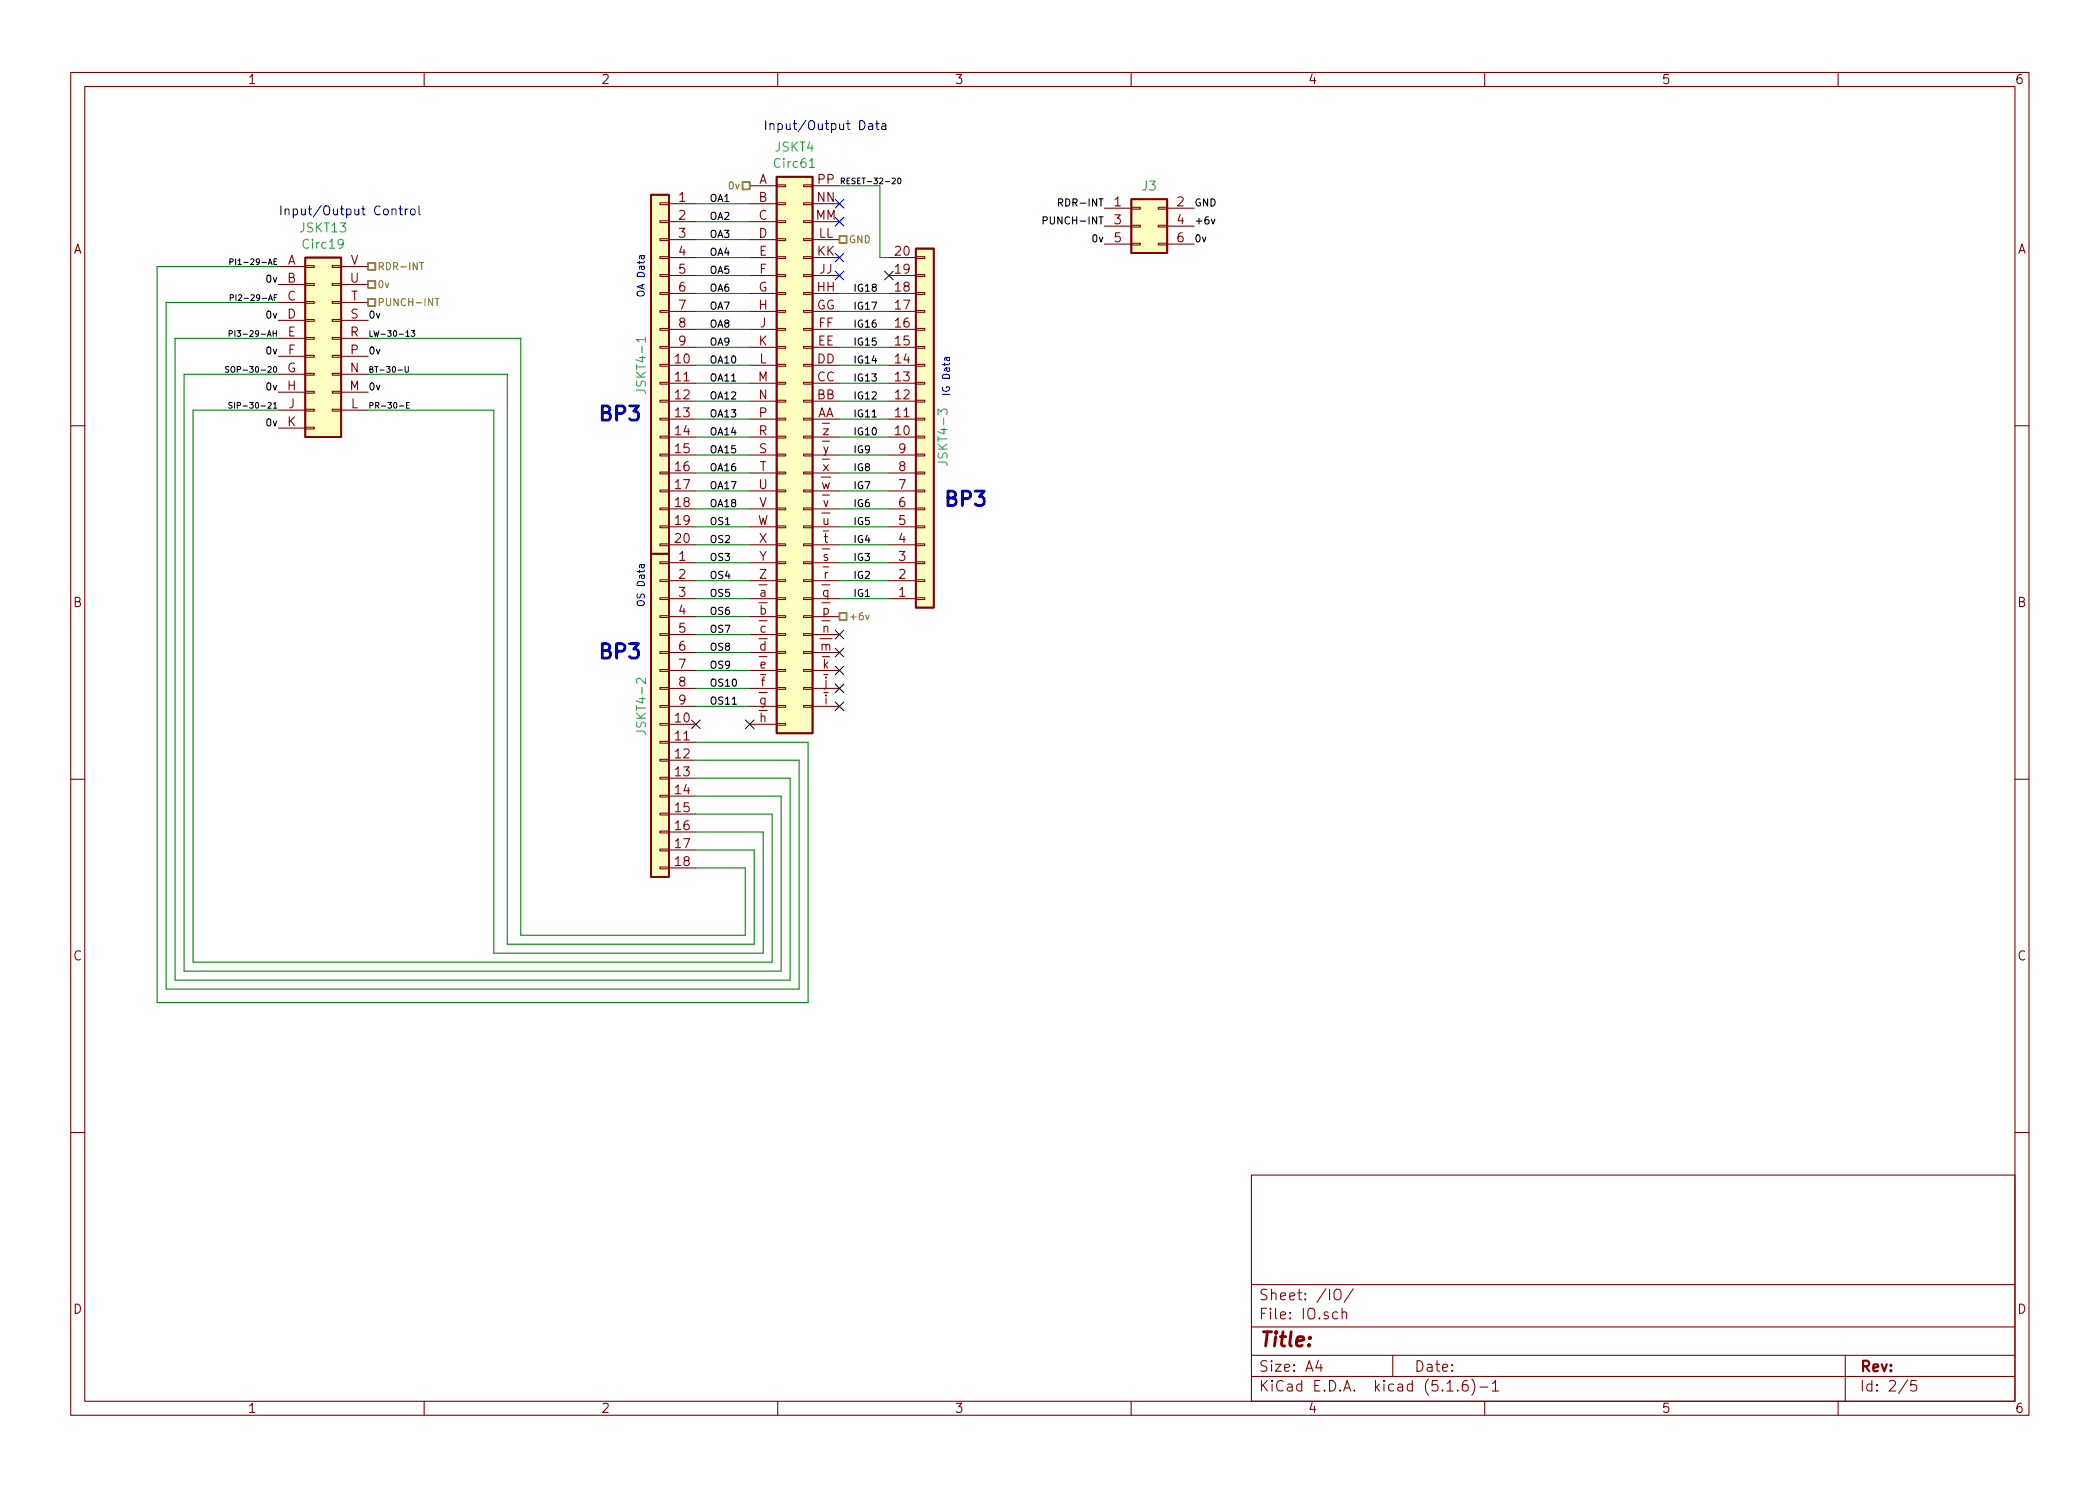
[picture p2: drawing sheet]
EESchema Schematic File Version 4
EELAYER 30 0
EELAYER END
$Descr A4 11693 8268
encoding utf-8
Sheet 2 5
Title ""
Date ""
Rev ""
Comp ""
Comment1 ""
Comment2 ""
Comment3 ""
Comment4 ""
$EndDescr
$Comp
L Sockets-rescue:Circ19-LSA JSKT?
U 1 1
P 1550 1475
AR Path="/5F2F89C4" Ref="JSKT?"  Part="1" 
AR Path="/5F2F538B/5F2F89C4" Ref="JSKT13"  Part="1" 
F 0 "JSKT13" H 1800 1692 50  0000 C CNN
F 1 "Circ19" H 1800 1601 50  0000 C CNN
F 2 "ELLIOTT:MC19" H 1750 -25 50  0001 C CNN
F 3 "~" H 1750 -25 50  0001 C CNN
	1    1550 1475
	1    0    0    -1  
$EndComp
Text Notes 1550 1200 0    50   ~ 0
Input/Output Control
Text Label 1550 1575 2    40   ~ 0
0v
Text Label 1550 1775 2    40   ~ 0
0v
Text Label 1550 1975 2    40   ~ 0
0v
Text Label 1550 2175 2    40   ~ 0
0v
Text Label 1550 2375 2    40   ~ 0
0v
Text Label 2050 2175 0    40   ~ 0
0v
Text Label 2050 1975 0    40   ~ 0
0v
Text Label 2050 1775 0    40   ~ 0
0v
$Comp
L Connector_Generic:Conn_01x20 JSKT4-?
U 1 1
P 3675 2025
AR Path="/5F301144" Ref="JSKT4-?"  Part="1" 
AR Path="/5F2F538B/5F301144" Ref="JSKT4-1"  Part="1" 
F 0 "JSKT4-1" V 3775 2025 50  0000 C CNN
F 1 "~" H 3595 3051 50  0000 C CNN
F 2 "Connector_IDC:IDC-Header_2x10_P2.54mm_Vertical" H 3675 2025 50  0001 C CNN
F 3 "~" H 3675 2025 50  0001 C CNN
	1    3675 2025
	-1   0    0    -1  
$EndComp
NoConn ~ 4175 4025
NoConn ~ 4675 3925
NoConn ~ 4675 3825
NoConn ~ 4675 3725
NoConn ~ 4675 3625
NoConn ~ 4675 3525
NoConn ~ 4675 1525
NoConn ~ 4675 1425
NoConn ~ 4675 1225
NoConn ~ 4675 1125
$Comp
L Sockets-rescue:Circ61-LSA JSKT?
U 1 1
P 4175 1025
AR Path="/5F301156" Ref="JSKT?"  Part="1" 
AR Path="/5F2F538B/5F301156" Ref="JSKT4"  Part="1" 
F 0 "JSKT4" H 4425 1242 50  0000 C CNN
F 1 "Circ61" H 4425 1151 50  0000 C CNN
F 2 "ELLIOTT:MC61" H 4375 -475 50  0001 C CNN
F 3 "~" H 4375 -475 50  0001 C CNN
	1    4175 1025
	1    0    0    -1  
$EndComp
Text Notes 4250 725  0    50   ~ 0
Input/Output Data
$Comp
L Connector_Generic:Conn_01x20 JSKT4-?
U 1 1
P 5150 2425
AR Path="/5F30115F" Ref="JSKT4-?"  Part="1" 
AR Path="/5F2F538B/5F30115F" Ref="JSKT4-3"  Part="1" 
F 0 "JSKT4-3" V 5250 2425 50  0000 C CNN
F 1 "~" H 5070 3451 50  0000 C CNN
F 2 "Connector_IDC:IDC-Header_2x10_P2.54mm_Vertical" H 5150 2425 50  0001 C CNN
F 3 "~" H 5150 2425 50  0001 C CNN
	1    5150 2425
	1    0    0    1   
$EndComp
$Comp
L Sockets-rescue:Conn_01x18-Connector_Generic JSKT4-?
U 1 1
P 3675 3925
AR Path="/5F301165" Ref="JSKT4-?"  Part="1" 
AR Path="/5F2F538B/5F301165" Ref="JSKT4-2"  Part="1" 
F 0 "JSKT4-2" V 3775 3925 50  0000 C CNN
F 1 "~" H 3595 4951 50  0000 C CNN
F 2 "Connector_IDC:IDC-Header_2x10_P2.54mm_Vertical" H 3675 3925 50  0001 C CNN
F 3 "~" H 3675 3925 50  0001 C CNN
	1    3675 3925
	-1   0    0    -1  
$EndComp
NoConn ~ 3875 4025
Text Notes 3600 1650 1    40   ~ 0
OA Data
Text Notes 5300 2200 1    40   ~ 0
IG Data
Text Notes 3600 3375 1    40   ~ 0
OS Data
Text Notes 3325 2350 0    80   ~ 16
BP3
Text Notes 3325 3675 0    80   ~ 16
BP3
Text Notes 5250 2825 0    80   ~ 16
BP3
Text HLabel 4675 1325 2    40   UnSpc ~ 0
GND
Text HLabel 4175 1025 0    40   UnSpc ~ 0
0v
Text HLabel 4675 3425 2    40   UnSpc ~ 0
+6v
Text HLabel 2050 1475 2    40   UnSpc ~ 0
RDR-INT
Text HLabel 2050 1675 2    40   UnSpc ~ 0
PUNCH-INT
Wire Wire Line
	3875 1125 4175 1125
Wire Wire Line
	4175 1225 3875 1225
Wire Wire Line
	3875 1325 4175 1325
Wire Wire Line
	3875 1425 4175 1425
Wire Wire Line
	4175 1525 3875 1525
Wire Wire Line
	3875 1625 4175 1625
Wire Wire Line
	4175 1725 3875 1725
Wire Wire Line
	3875 1825 4175 1825
Wire Wire Line
	4175 1925 3875 1925
Wire Wire Line
	3875 2025 4175 2025
Wire Wire Line
	3875 2125 4175 2125
Wire Wire Line
	4175 2225 3875 2225
Wire Wire Line
	3875 2325 4175 2325
Wire Wire Line
	4175 2425 3875 2425
Wire Wire Line
	3875 2525 4175 2525
Wire Wire Line
	4175 2625 3875 2625
Wire Wire Line
	3875 2725 4175 2725
Wire Wire Line
	4175 2825 3875 2825
Text Label 3950 1125 0    40   ~ 0
OA1
Text Label 3950 1225 0    40   ~ 0
OA2
Text Label 3950 1325 0    40   ~ 0
OA3
Text Label 3950 1425 0    40   ~ 0
OA4
Text Label 3950 1525 0    40   ~ 0
OA5
Text Label 3950 1625 0    40   ~ 0
OA6
Text Label 3950 1725 0    40   ~ 0
OA7
Text Label 3950 1825 0    40   ~ 0
OA8
Text Label 3950 1925 0    40   ~ 0
OA9
Text Label 3950 2025 0    40   ~ 0
OA10
Text Label 3950 2125 0    40   ~ 0
OA11
Text Label 3950 2225 0    40   ~ 0
OA12
Text Label 3950 2325 0    40   ~ 0
OA13
Text Label 3950 2425 0    40   ~ 0
OA14
Text Label 3950 2525 0    40   ~ 0
OA15
Text Label 3950 2625 0    40   ~ 0
OA16
Text Label 3950 2725 0    40   ~ 0
OA17
Text Label 3950 2825 0    40   ~ 0
OA18
Wire Wire Line
	3875 2925 4175 2925
Wire Wire Line
	3875 3025 4175 3025
Wire Wire Line
	3875 3125 4175 3125
Wire Wire Line
	3875 3225 4175 3225
Wire Wire Line
	3875 3325 4175 3325
Wire Wire Line
	3875 3425 4175 3425
Wire Wire Line
	3875 3525 4175 3525
Wire Wire Line
	3875 3625 4175 3625
Wire Wire Line
	3875 3725 4175 3725
Wire Wire Line
	3875 3825 4175 3825
Wire Wire Line
	3875 3925 4175 3925
Text Label 3950 2925 0    40   ~ 0
OS1
Text Label 3950 3025 0    40   ~ 0
OS2
Text Label 3950 3125 0    40   ~ 0
OS3
Text Label 3950 3225 0    40   ~ 0
OS4
Text Label 3950 3325 0    40   ~ 0
OS5
Text Label 3950 3425 0    40   ~ 0
OS6
Text Label 3950 3525 0    40   ~ 0
OS7~
Text Label 3950 3625 0    40   ~ 0
OS8
Text Label 3950 3725 0    40   ~ 0
OS9
Text Label 3950 3825 0    40   ~ 0
OS10
Text Label 3950 3925 0    40   ~ 0
OS11
Text Label 4675 1025 0    32   ~ 0
RESET-32-20
Wire Wire Line
	4675 1025 4900 1025
Wire Wire Line
	4900 1025 4900 1425
Wire Wire Line
	4900 1425 4950 1425
Text Label 2050 1875 0    32   ~ 0
LW-30-13
Text Label 2050 2075 0    32   ~ 0
BT-30-U
Text Label 2050 2275 0    32   ~ 0
PR-30-E
Text HLabel 2050 1575 2    40   UnSpc ~ 0
0v
Wire Wire Line
	4950 3325 4675 3325
Wire Wire Line
	4675 3225 4950 3225
Wire Wire Line
	4950 3125 4675 3125
Wire Wire Line
	4675 3025 4950 3025
Wire Wire Line
	4950 2925 4675 2925
Wire Wire Line
	4675 2825 4950 2825
Wire Wire Line
	4950 2725 4675 2725
Wire Wire Line
	4675 2625 4950 2625
Wire Wire Line
	4950 2525 4675 2525
Wire Wire Line
	4675 2425 4950 2425
Wire Wire Line
	4950 2325 4675 2325
Wire Wire Line
	4675 2225 4950 2225
Wire Wire Line
	4950 2125 4675 2125
Wire Wire Line
	4675 2025 4950 2025
Wire Wire Line
	4950 1925 4675 1925
Wire Wire Line
	4675 1825 4950 1825
Wire Wire Line
	4950 1725 4675 1725
Wire Wire Line
	4675 1625 4950 1625
Text Label 4750 3325 0    40   ~ 0
IG1
Text Label 4750 3225 0    40   ~ 0
IG2
Text Label 4750 3125 0    40   ~ 0
IG3
Text Label 4750 3025 0    40   ~ 0
IG4
Text Label 4750 2925 0    40   ~ 0
IG5
Text Label 4750 2825 0    40   ~ 0
IG6
Text Label 4750 2725 0    40   ~ 0
IG7
Text Label 4750 2625 0    40   ~ 0
IG8
Text Label 4750 2525 0    40   ~ 0
IG9
Text Label 4750 2425 0    40   ~ 0
IG10
Text Label 4750 2325 0    40   ~ 0
IG11
Text Label 4750 2225 0    40   ~ 0
IG12
Text Label 4750 2125 0    40   ~ 0
IG13
Text Label 4750 2025 0    40   ~ 0
IG14
Text Label 4750 1925 0    40   ~ 0
IG15
Text Label 4750 1825 0    40   ~ 0
IG16
Text Label 4750 1725 0    40   ~ 0
IG17
Text Label 4750 1625 0    40   ~ 0
IG18
NoConn ~ 4950 1525
Wire Wire Line
	4250 4625 4250 5300
Wire Wire Line
	4250 5300 2750 5300
Wire Wire Line
	2750 5300 2750 2275
Wire Wire Line
	4200 4725 4200 5250
Wire Wire Line
	4200 5250 2825 5250
Wire Wire Line
	2825 5250 2825 2075
Wire Wire Line
	2750 2275 2050 2275
Wire Wire Line
	2825 2075 2050 2075
Wire Wire Line
	4150 4825 4150 5200
Wire Wire Line
	4150 5200 2900 5200
Wire Wire Line
	2900 5200 2900 1875
Wire Wire Line
	2900 1875 2050 1875
Wire Wire Line
	4150 4825 3875 4825
Wire Wire Line
	4200 4725 3875 4725
Wire Wire Line
	4250 4625 3875 4625
Wire Wire Line
	3875 4525 4300 4525
Wire Wire Line
	4300 4525 4300 5350
Wire Wire Line
	4300 5350 1075 5350
Wire Wire Line
	1075 5350 1075 2275
Text Label 1550 1475 2    32   ~ 0
PI1-29-AE
Text Label 1550 1675 2    32   ~ 0
PI2-29-AF
Text Label 1550 1875 2    32   ~ 0
PI3-29-AH
Text Label 1550 2075 2    32   ~ 0
SOP-30-20
Text Label 1550 2275 2    32   ~ 0
SIP-30-21
Wire Wire Line
	1075 2275 1550 2275
Wire Wire Line
	3875 4425 4350 4425
Wire Wire Line
	4350 4425 4350 5400
Wire Wire Line
	4350 5400 1025 5400
Wire Wire Line
	1025 5400 1025 2075
Wire Wire Line
	1025 2075 1550 2075
Wire Wire Line
	3875 4325 4400 4325
Wire Wire Line
	4400 4325 4400 5450
Wire Wire Line
	4400 5450 975  5450
Wire Wire Line
	975  5450 975  1875
Wire Wire Line
	975  1875 1550 1875
Wire Wire Line
	1550 1675 925  1675
Wire Wire Line
	925  1675 925  5500
Wire Wire Line
	925  5500 4450 5500
Wire Wire Line
	4450 5500 4450 4225
Wire Wire Line
	4450 4225 3875 4225
Wire Wire Line
	3875 4125 4500 4125
Wire Wire Line
	4500 4125 4500 5575
Wire Wire Line
	4500 5575 875  5575
Wire Wire Line
	875  5575 875  1475
Wire Wire Line
	875  1475 1550 1475
$Comp
L Connector_Generic:Conn_02x03_Odd_Even J3
U 1 1
P 6350 1250
F 0 "J3" H 6400 1475 50  0000 C CNN
F 1 "~" H 6400 1476 50  0000 C CNN
F 2 "Connector_IDC:IDC-Header_2x03_P2.54mm_Vertical" H 6350 1250 50  0001 C CNN
F 3 "~" H 6350 1250 50  0001 C CNN
	1    6350 1250
	1    0    0    -1  
$EndComp
Text Label 6650 1150 0    40   ~ 0
GND
Text Label 6650 1250 0    40   ~ 0
+6v
Text Label 6650 1350 0    40   ~ 0
0v
Text Label 6150 1150 2    40   ~ 0
RDR-INT
Text Label 6150 1250 2    40   ~ 0
PUNCH-INT
Text Label 6150 1350 2    40   ~ 0
0v
$EndSCHEMATC
